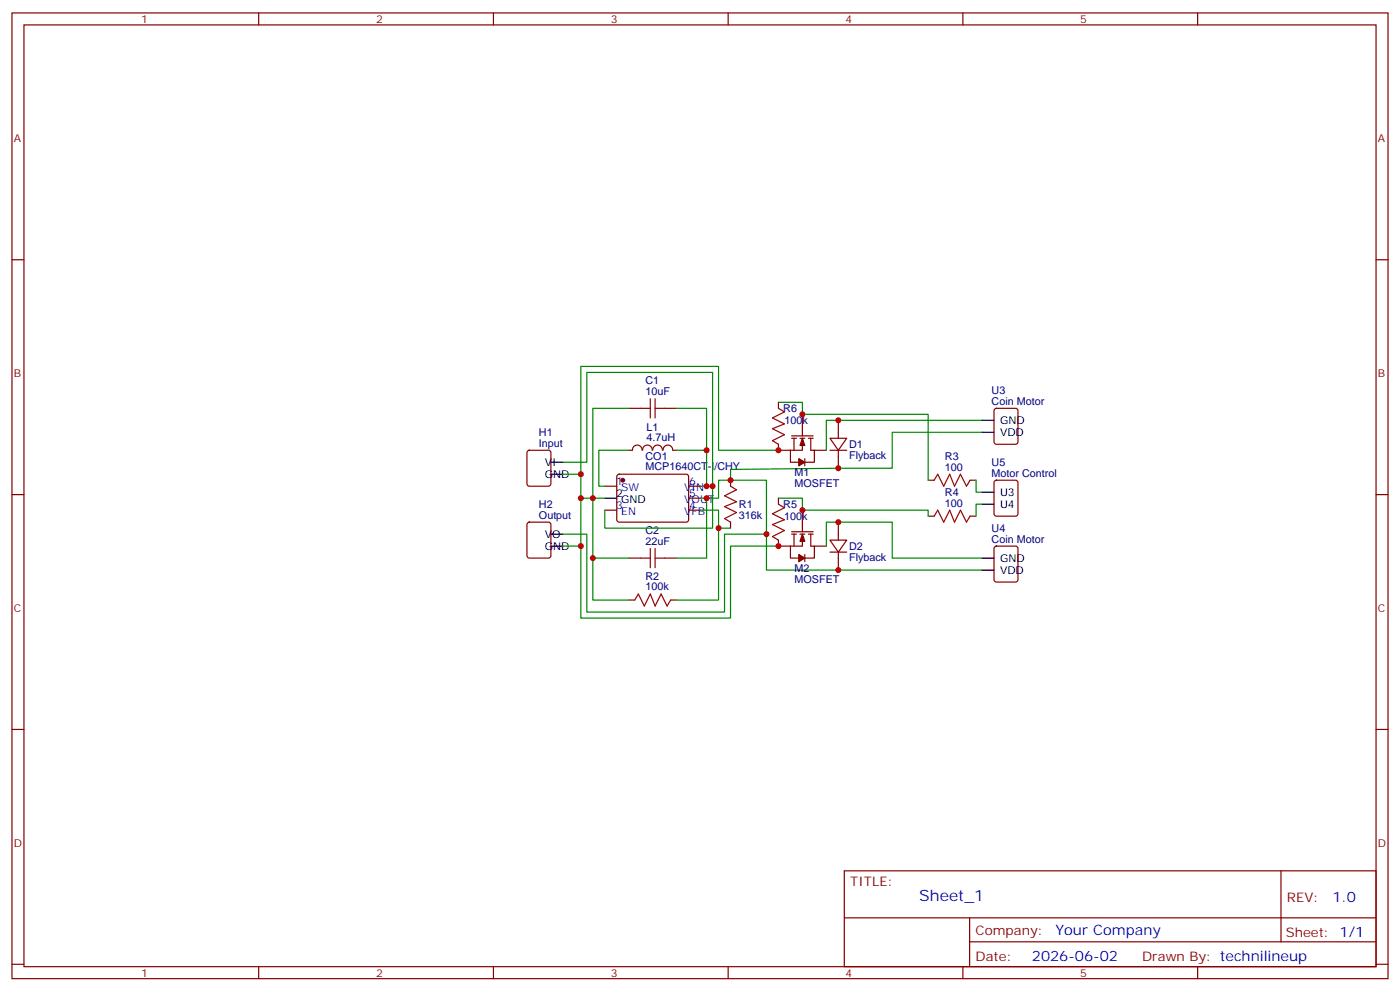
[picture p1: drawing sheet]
<svg xmlns="http://www.w3.org/2000/svg" width="412mm" height="292mm" viewBox="0 0 412 292" stroke-linecap="round" stroke-linejoin="round" font-family="sans-serif">
<g fill="none" stroke="#870000" stroke-width=".35">
<path d="M3.5 3.8h405.4v284.3h-405.4zM7.1 7.3h398.2v277.3h-398.2zM76.2 3.8v3.5M145.3 3.8v3.5M214.5 3.8v3.5M283.6 3.8v3.5M352.8 3.8v3.5M3.5 76.5h3.6M405.3 76.5h3.6M229.3 118.5v1.7M155.5 132.8l.4-.2h5.7l.6 .4 .1 9.5-.5 .6-5.9 .1-.6-.5-.1-9.4zM181.9 139.8l.5-.2 20 .1 .4 .6v13l-.7 .4h-20l-.4-.7v-12.7z"/>
<path d="M185.2 132.6h1.1M185.2 120.2h3.5M186.3 132.5a1.41 1.41 0 0 1 1.4-1.5 1.41 1.41 0 0 1 1.4 1.6M189.3 132.5a1.41 1.41 0 0 1 1.4-1.5 1.41 1.41 0 0 1 1.4 1.5M192.3 132.5a1.41 1.41 0 0 1 1.4-1.5 1.41 1.41 0 0 1 1.4 1.5M195.3 132.5a1.41 1.41 0 0 1 1.4-1.5 1.41 1.41 0 0 1 1.4 1.6M195.8 120.2h3.5M198.3 132.6h1M229.3 130.8v1.8h3.5M232.8 132.6v3.5h2.9M233.2 129h1.4M233.2 128.3h6.3"/>
<path d="M233.9 129v3.6M235.7 129h1.4M236.4 129v3.6h-3.6M236.4 122v6.3M237.1 135v2.2M238.1 129h1.4M238.8 129v3.6h1.1v3.5h-3.5M239.9 132.6h3.5M244.5 129h4.9l-2.5 3.6zM244.5 132.6h4.9M246.9 123.8v5.2M246.9 132.6v5.3"/>
<path d="M293 120.4l.5-.2h5.7l.6 .5 .1 9.4-.5 .7h-5.9l-.6-.5-.1-9.4zM3.5 145.6h3.6M155.5 153.9l.4-.2h5.7l.6 .5 .1 9.4-.5 .7h-5.9l-.6-.4-.1-9.5zM178.2 143.2h3.5M178.2 150.2h3.5M202.8 143.2h3.6M202.8 150.2h3.6M202.8 146.7h3.6M215.2 141.4v1.8M215.2 153.7v1.8M229.3 159v1.8h3.5M229.3 146.7v1.7"/>
<path d="M233.2 157.3h1.4M233.2 156.6h6.3M233.9 157.3v3.5M235.7 157.3h1.4M236.4 157.3v3.5h-3.6M236.4 150.2v6.4M238.1 157.3h1.4M238.8 157.3v3.5h1.1v3.5h-3.5M244.5 159h4.9l-2.5 3.6zM246.9 153.7v5.3M273.4 141.4h1.8M273.4 152h1.8"/>
<path d="M285.8 141.4h1.7M285.8 152h1.7M293 141.6l.5-.2h5.7l.6 .4 .1 9.5-.5 .6-5.9 .1-.6-.5-.1-9.4zM405.3 145.6h3.6M185.2 164.3h3.5M185.2 176.7h1.8M195.8 164.3h3.5M197.6 176.7h1.7M232.8 160.8v3.5h2.9M237.1 163.3v2.1M239.9 160.8h3.5M244.5 162.6h4.9"/>
<path d="M246.9 162.6v5.3M293 161l.5-.2h5.7l.6 .4 .1 9.5-.5 .6-5.9 .1-.6-.5-.1-9.4zM3.5 214.8h3.6M405.3 214.8h3.6M248.7 256.4h156.6v28.2h-156.6zM377.3 256.4v20.9M248.7 270.2h156.5M285.6 277.3h119.6M285.6 270.2v14.2M3.5 283.9h3.6M76.2 284.6v3.5M145.3 284.6v3.5"/>
<path d="M214.5 284.6v3.5M283.6 284.6v3.5M352.8 284.6v3.5M405.3 283.9h3.6"/>
</g>
<g fill="#870000" stroke="#870000" stroke-width=".35">
<path d="M235.3 135l1.8 1.1-1.8 1.1z"/>
<path d="M236.4 129l.7 2.2h-1.4z"/>
<path d="M235.3 163.3l1.8 1-1.8 1.1z"/>
<path d="M236.4 157.3l.7 2.1h-1.4z"/>
<circle cx="183.4" cy="141.4" r=".53"/>
</g>
<path d="M162.3 139.6h3.5M162.3 136.1h3.5M289.3 123.8h3.5M289.3 127.3h3.5M162.3 157.3h3.5M178.2 146.7h3.5M289.3 144.9h3.5M289.3 148.4h3.5M162.3 160.8h3.5M289.3 164.3h3.5M289.3 167.9h3.5" fill="none" stroke="#000" stroke-width=".35"/>
<g fill="none" stroke="#a10000" stroke-width=".35">
<path d="M191.6 117.4v5.6M193 117.4v5.6M188.7 120.2h2.9M193 120.2h2.8M229.3 120.2l1.8 1.1-3.6 1.7 3.6 1.8-3.6 1.4 3.6 1.8-3.6 1.8 1.8 1M215.2 143.2l1.8 1-3.6 1.8 3.6 1.7-3.6 1.5 3.6 1.7-3.6 1.8 1.8 1M229.3 148.4l1.8 1.1-3.6 1.8 3.6 1.7-3.6 1.4 3.6 1.8-3.6 1.8 1.8 1M275.2 141.4l1-1.8 1.8 3.6 1.8-3.6 1.4 3.6 1.7-3.6 1.8 3.6 1.1-1.8M275.2 152l1-1.8 1.8 3.5 1.8-3.5 1.4 3.5 1.7-3.5 1.8 3.5 1.1-1.7M187 176.7l1-1.8 1.8 3.5 1.8-3.5 1.4 3.5 1.7-3.5 1.8 3.5 1.1-1.7M188.7 164.3h2.9M191.6 161.5v5.6"/>
<path d="M193 161.5v5.6M193 164.3h2.8"/>
</g>
<g fill="none" stroke="#008700" stroke-width=".35">
<path d="M229.3 118.5h7.1v3.5h37v19.4M165.8 136.1h7.1v-26.5h37v33.6M165.8 139.6h5.3M185.2 132.6h-8.8v10.6h1.8M185.2 120.2h-10.6v26.5h3.6M199.3 132.6h8.8v10.6h-1.7M199.3 120.2h8.8v12.4M229.3 132.6h-17.6v-24.7h-40.6v38.8h3.5v17.6h10.6M289.3 127.3h-26.5v10.6l-47.6 .3v3.2M289.3 123.8h-45.9v8.8M165.8 157.3h7.1v22.9h40.5v-22.9h12.4M171.1 146.7v35.3h44.1v-21.2h14.1"/>
<path d="M206.4 146.7h1.7v17.6h-8.8M206.4 150.2h5.3v5.3h3.5M208.1 146.7h3.6v-5.3h14.1v26.5h63.5M208.1 143.2h1.8v12.3h-31.7v-5.3M211.7 155.5v21.2h-12.4M229.3 146.7h7.1v3.5h37v1.8M287.5 141.4v3.5h1.8M289.3 148.4h-1.8v3.6M165.8 160.8h5.3M174.6 164.3v12.4h10.6M243.4 160.8v-7.1h19.4v10.6h26.5"/>
</g>
<g fill="#c00">
<circle cx="208.1" cy="132.6" r=".88"/>
<circle cx="174.6" cy="146.7" r=".88"/>
<circle cx="208.1" cy="146.7" r=".88"/>
<circle cx="211.7" cy="155.5" r=".88"/>
<circle cx="174.6" cy="164.3" r=".88"/>
<circle cx="208.1" cy="143.2" r=".88"/>
<circle cx="215.2" cy="141.4" r=".88"/>
<circle cx="209.9" cy="143.2" r=".88"/>
<circle cx="225.8" cy="157.3" r=".88"/>
<circle cx="229.3" cy="160.8" r=".88"/>
<circle cx="229.3" cy="132.6" r=".88"/>
<circle cx="236.4" cy="122" r=".88"/>
<circle cx="236.4" cy="150.2" r=".88"/>
<circle cx="246.9" cy="123.8" r=".88"/>
<circle cx="171.1" cy="146.7" r=".88"/>
<circle cx="171.1" cy="139.6" r=".88"/>
<circle cx="171.1" cy="160.8" r=".88"/>
<circle cx="246.9" cy="167.9" r=".88"/>
<circle cx="246.9" cy="153.7" r=".88"/>
<circle cx="246.9" cy="137.9" r=".88"/>
</g>
<text font-size="4.6" fill="#00f" x="270.8" y="265.4">Sheet_1</text>
<g font-size="4.2" fill="#00f">
<text x="392.5" y="265.7">1.0</text>
<text x="310.9" y="275.2">Your Company</text>
<text x="304" y="283">2026-06-02</text>
</g>
<g font-size="3.9" fill="#800">
<text x="250.5" y="261">TITLE:</text>
<text x="379.1" y="265.7">REV:</text>
<text x="287.4" y="275.2">Company:</text>
<text x="378.7" y="275.8">Sheet: 1/1</text>
<text x="287.4" y="282.9">Date:</text>
<text x="336.4" y="282.9">Drawn By: technilineup</text>
</g>
<g font-size="3.2" fill="#800">
<text x="41.6" y="6.8">1</text>
<text x="110.8" y="6.8">2</text>
<text x="179.9" y="6.8">3</text>
<text x="249.1" y="6.8">4</text>
<text x="318.2" y="6.8">5</text>
<text x="4.1" y="41.9">A</text>
<text x="405.9" y="41.9">A</text>
<text x="4.1" y="111.1">B</text>
<text x="405.9" y="111.1">B</text>
<text x="4.1" y="180.2">C</text>
<text x="405.9" y="180.2">C</text>
<text x="4.1" y="249.3">D</text>
<text x="405.9" y="249.3">D</text>
<text x="41.6" y="287.6">1</text>
<text x="110.8" y="287.6">2</text>
<text x="179.9" y="287.6">3</text>
<text x="249.1" y="287.6">4</text>
<text x="318.2" y="287.6">5</text>
</g>
<g font-size="3.2" fill="#000080">
<text x="190.2" y="113.1">C1</text>
<text x="190.2" y="116.3">10uF</text>
<text x="292.1" y="119.2">Coin Motor</text>
<text x="292.1" y="116">U3</text>
<text x="230.7" y="121.4">R6</text>
<text x="231.1" y="124.9">100k</text>
<text x="158.8" y="131.5">Input</text>
<text x="158.8" y="128.3">H1</text>
<text x="190.4" y="130">4.7uH</text>
<text x="190.4" y="126.8">L1</text>
<text x="250.1" y="132">D1</text>
<text x="190.2" y="135.4">CO1</text>
<text x="250.1" y="135.1">Flyback</text>
<text x="278.4" y="135.4">R3</text>
<text x="292.1" y="137.2">U5</text>
<text x="190.2" y="138.5">MCP1640CT-I/CHY</text>
<text x="234.1" y="143.3">MOSFET</text>
<text x="234.1" y="140.1">M1</text>
<text x="278.4" y="138.6">100</text>
<text x="292.1" y="140.3">Motor Control</text>
<text x="158.8" y="149.5">H2</text>
<text x="217.7" y="149.6">R1</text>
<text x="230.7" y="149.6">R5</text>
<text x="278.4" y="149.2">100</text>
<text x="278.4" y="146">R4</text>
<text x="158.8" y="152.7">Output</text>
<text x="217.7" y="152.8">316k</text>
<text x="231" y="153.1">100k</text>
<text x="190.2" y="160.4">22uF</text>
<text x="190.2" y="157.2">C2</text>
<text x="250.1" y="161.9">D2</text>
<text x="292.1" y="159.7">Coin Motor</text>
<text x="292.1" y="156.6">U4</text>
<text x="250.1" y="165.1">Flyback</text>
<text x="190.2" y="173.8">100k</text>
<text x="190.2" y="170.7">R2</text>
<text x="234.1" y="171.5">MOSFET</text>
<text x="234.1" y="168.3">M2</text>
</g>
<g font-size="3.2">
<text x="294.6" y="124.8">GND</text>
<text x="294.6" y="128.3">VDD</text>
<text x="160.5" y="137.2">VI</text>
<text x="160.5" y="140.7">GND</text>
<text x="181.5" y="146.3">2</text>
<text x="183" y="148.1">GND</text>
<text x="294.6" y="146">U3</text>
<text x="294.6" y="149.5">U4</text>
<text x="160.5" y="161.9">GND</text>
<text x="160.5" y="158.3">VO</text>
<text x="294.6" y="165.4">GND</text>
<text x="294.6" y="168.9">VDD</text>
</g>
<g font-size="3.2" fill="#00f">
<text x="181.5" y="142.8">1</text>
<text x="203" y="142.8">6</text>
<text x="181.5" y="149.9">3</text>
<text x="183" y="144.6">SW</text>
<text x="201.5" y="148.1">VOUT</text>
<text x="201.5" y="144.6">VIN</text>
<text x="203" y="149.9">4</text>
<text x="203" y="146.3">5</text>
<text x="183" y="151.6">EN</text>
<text x="201.5" y="151.6">VFB</text>
</g>
</svg>
